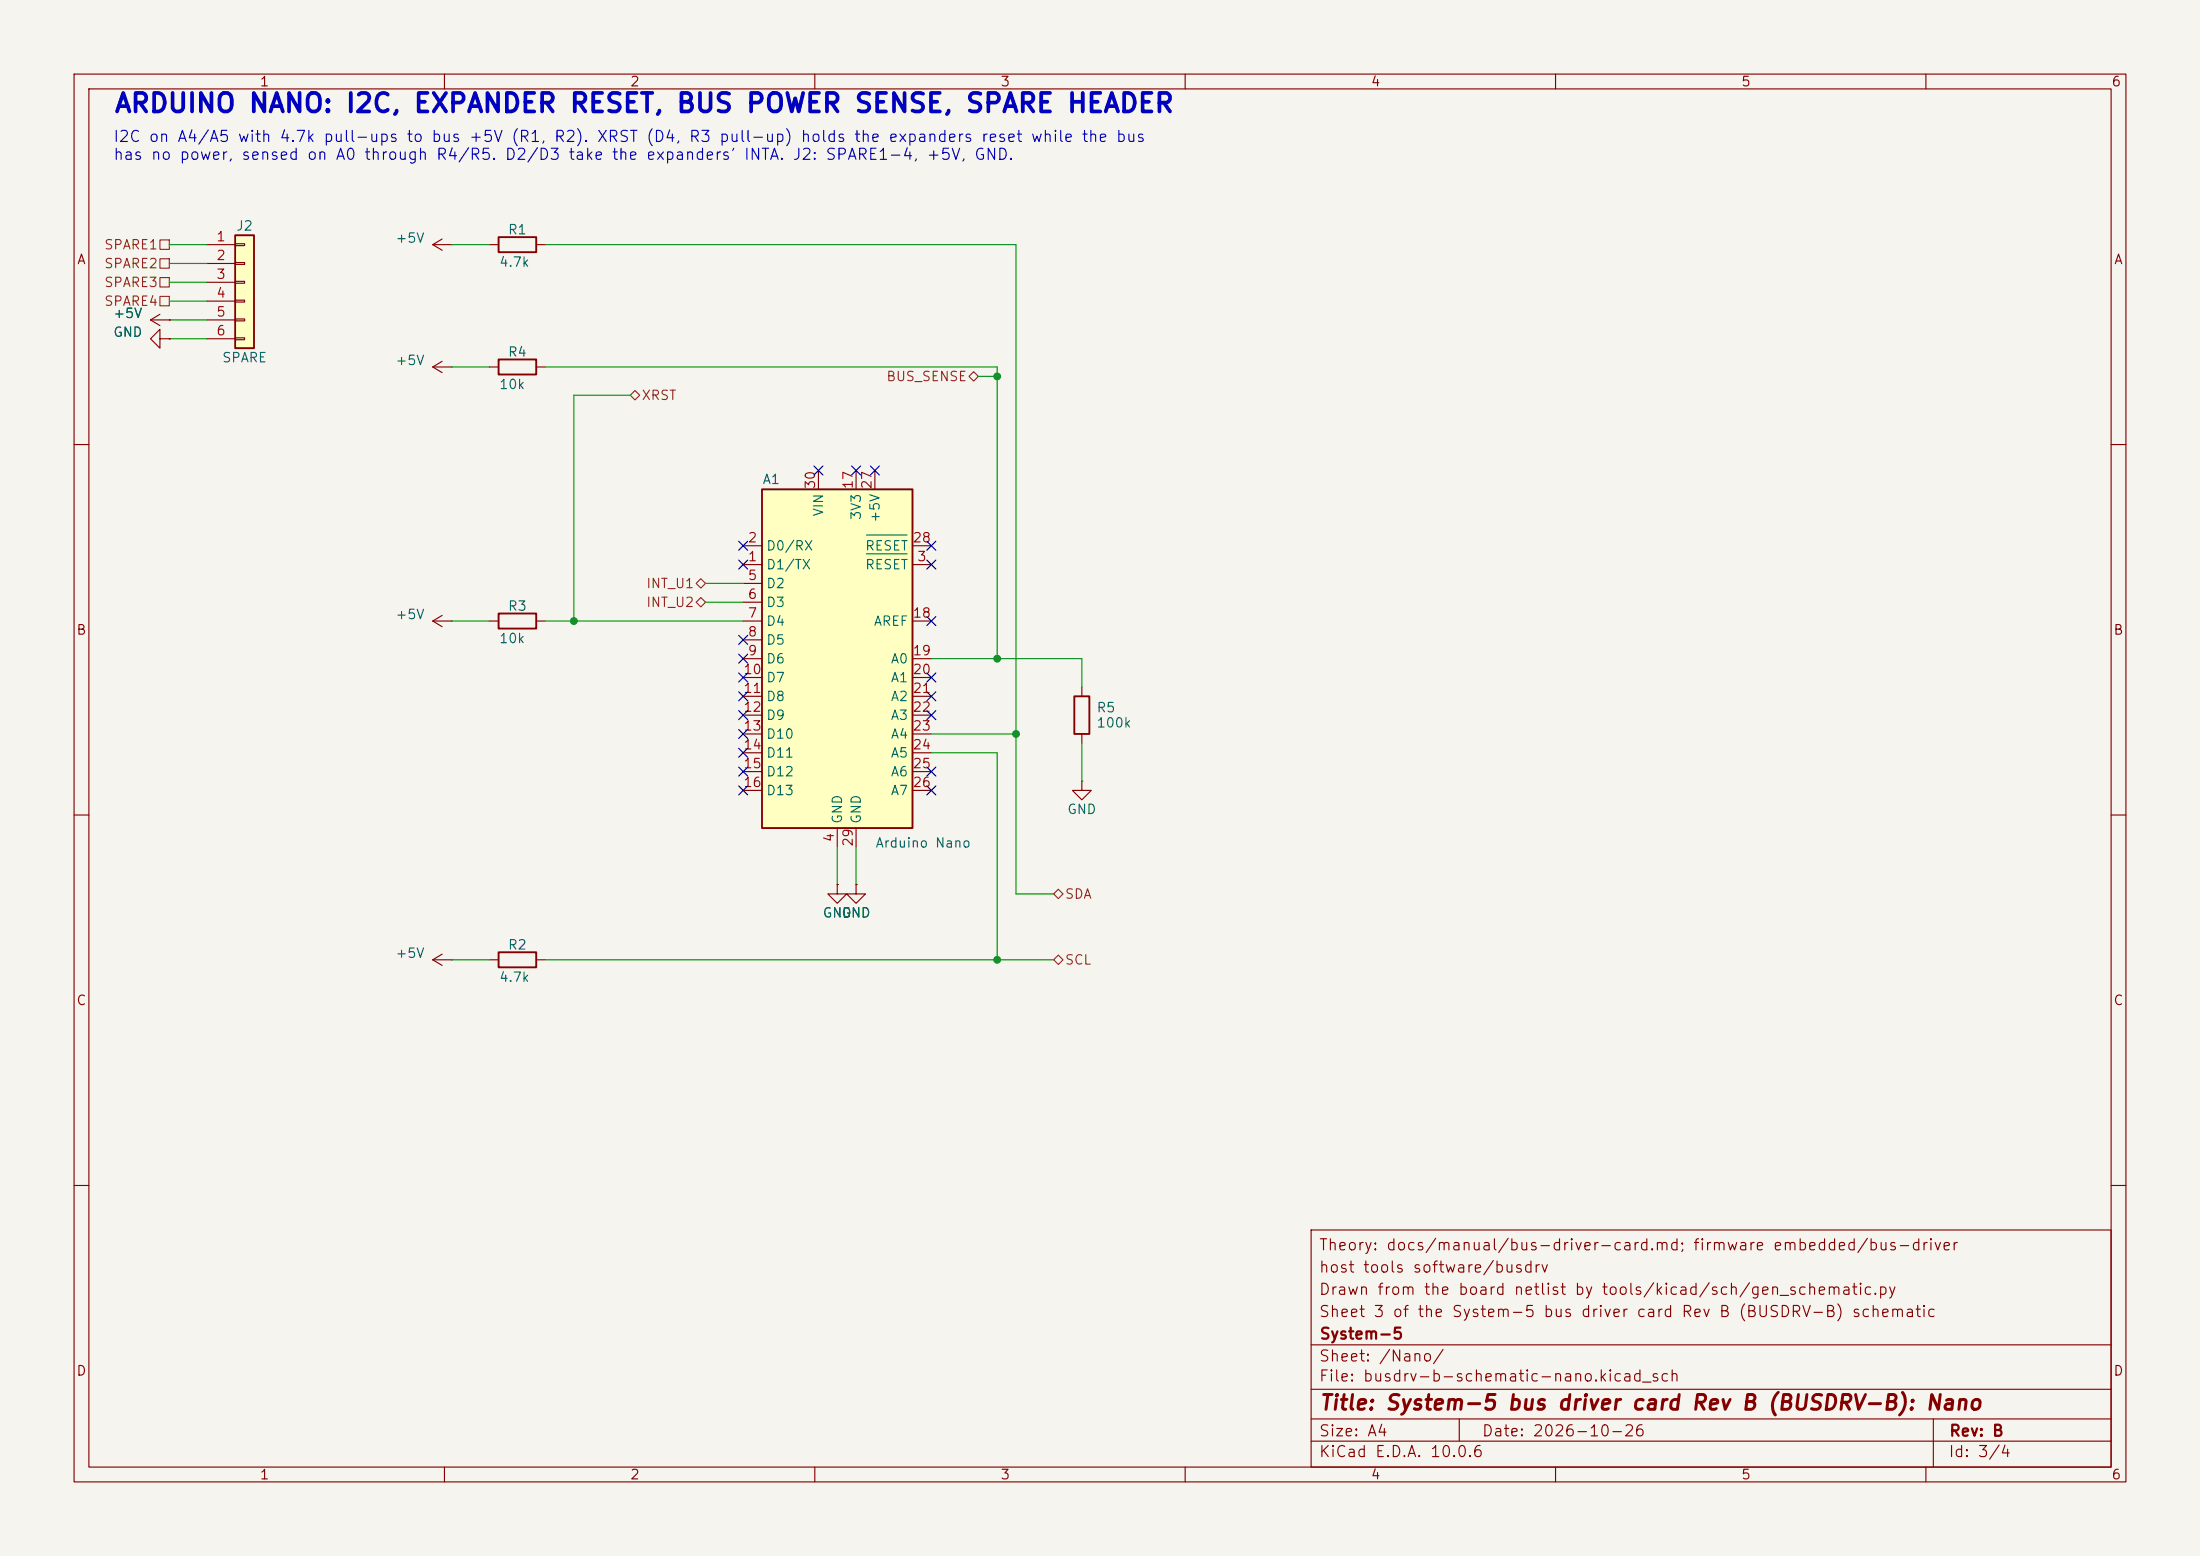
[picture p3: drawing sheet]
<svg xmlns="http://www.w3.org/2000/svg" width="297mm" height="210mm" viewBox="0 0 297 210" stroke-linecap="round" stroke-linejoin="round" font-family="sans-serif">
<path d="M0 0h297v210h-297z" fill="#f5f4ef" stroke="#f5f4ef" stroke-width=".14"/>
<g fill="none" stroke="#840000" stroke-width=".15">
<path d="M10 10h277v190h-277zM12 12h273v186h-273zM60 10v2M110 10v2M160 10v2M210 10v2M260 10v2M66 49.5h1.3M72.4 49.5h1.3M10 60h2M285 60h2M146 92.7v1.3"/>
<path d="M146 99.1v1.2M10 110h2M113 119.4v1.3h1.3l-1.3 1.2-1.2-1.2h1.2M113 119.4h.1M115.6 119.4v1.3h1.2l-1.2 1.2-1.3-1.2h1.3M115.6 119.4h.1M146 105.4v1.3h1.3l-1.3 1.3-1.2-1.3h1.2M146 105.4h.1M285 110h2M58.4 129.5h2.6M58.4 129.5l1.3 .8M59.7 128.8l-1.3 .7"/>
<path d="M61 129.5h.1M66 129.5h1.3M72.4 129.5h1.3M10 160h2M177 166h108v32h-108zM285 160h2M60 198v2M110 198v2M160 198v2M177 194.5h108M177 191.5h108M177 187.5h108"/>
<path d="M177 181.5h108M197 191.5v3M210 198v2M260 198v2M261 191.5v6.5"/>
</g>
<path d="M67.3 48.5h5.1v2h-5.1zM145 94h2.1v5.1h-2.1zM67.3 128.5h5.1v2.1h-5.1z" fill="none" stroke="#840000" stroke-width=".25"/>
<path d="M102.9 66h20.3v45.8h-20.3z" fill="#ffffc2"/>
<path d="M102.9 66h20.3v45.8h-20.3z" fill="none" stroke="#840000" stroke-width=".25"/>
<g fill="none" stroke="#840000" stroke-width=".15">
<path d="M21.6 45.7v-1.2l-1.3 1.2 1.3 1.3v-1.3h1.3M22.9 45.7h.1M100.3 76.2h2.6M100.3 73.7h2.6M100.3 78.7h2.6M110.5 63.5v2.5M115.6 63.5v2.5M118.1 63.5v2.5M123.2 76.2h2.5M123.2 73.7h2.5M100.3 81.3h2.6M100.3 83.8h2.6"/>
<path d="M100.3 86.4h2.6M100.3 88.9h2.6M100.3 91.4h2.6M100.3 94h2.6M100.3 96.5h2.6M100.3 99.1h2.6M123.2 83.8h2.5M123.2 88.9h2.5M123.2 91.4h2.5M123.2 94h2.5M123.2 96.5h2.5M123.2 99.1h2.5"/>
<path d="M100.3 101.6h2.6M100.3 104.1h2.6M100.3 106.7h2.6M113 111.8v2.5M115.6 111.8v2.5M123.2 101.6h2.5M123.2 104.1h2.5M123.2 106.7h2.5"/>
</g>
<path d="M117 74.8h5.5M117 72.2h5.5" fill="none" stroke="#006464" stroke-width=".15"/>
<path d="M31.7 31.8h2.6v15.2h-2.6z" fill="#ffffc2"/>
<path d="M31.7 31.8h2.6v15.2h-2.6zM67.3 32h5.1v2h-5.1zM67.3 82.8h5.1v2h-5.1z" fill="none" stroke="#840000" stroke-width=".25"/>
<g fill="none" stroke="#840000" stroke-width=".15">
<path d="M27.9 33h3.8M27.9 35.6h3.8M27.9 38.1h3.8M31.7 32.9h1.3v.2h-1.3zM31.7 35.4h1.3v.3h-1.3zM31.7 38h1.3v.2h-1.3zM58.4 33h2.6M58.4 33l1.3 .8M59.7 32.3l-1.3 .7M61 33h.1M66 33h1.3M72.4 33h1.3"/>
<path d="M20.3 43.2h2.6M20.3 43.2l1.3 .7M21.6 42.4l-1.3 .8M22.9 43.2h.1M22.9 45.7h.1M27.9 40.6h3.8M27.9 43.2h3.8M27.9 45.7h3.8M31.7 40.5h1.3v.3h-1.3zM31.7 43.1h1.3v.2h-1.3zM31.7 45.6h1.3v.2h-1.3zM58.4 49.5l1.3 .8"/>
<path d="M58.4 49.5h2.6M59.7 48.8l-1.3 .7M61 49.5h.1M58.4 83.8l1.3 .8M58.4 83.8h2.6M59.7 83.1l-1.3 .7M61 83.8h.1M66 83.8h1.3M72.4 83.8h1.3M113 119.4h.1M115.6 119.4h.1"/>
</g>
<path d="M21.6 37.5h1.3v1.2h-1.3zM21.6 34.9h1.3v1.3h-1.3zM21.6 32.4h1.3v1.3h-1.3zM21.6 40h1.3v1.3h-1.3zM85.1 53.3l.6-.6 .7 .6-.7 .7zM130.8 50.8l.6-.6 .7 .6-.7 .6zM94 78.7l.6-.6 .6 .6-.6 .7zM94 81.3l.6-.7 .6 .7-.6 .6zM142.2 120.7l.7-.7 .6 .7-.6 .6zM142.2 129.5l.7-.6 .6 .6-.6 .7z" fill="none" stroke="#725600" stroke-width=".15"/>
<g fill="none" stroke="#009600" stroke-width=".15">
<path d="M22.9 33h5M22.9 35.6h5M22.9 38.1h5M61 33h5M73.7 33h63.5v87.7h5M22.9 43.2h5M22.9 40.6h5M22.9 45.7h5M61 49.5h5M73.7 49.5h60.9v39.4M85.1 53.3h-7.6v30.5M132.1 50.8h2.5"/>
<path d="M95.2 78.7h5.1M61 83.8h5M73.7 83.8h26.6M95.2 81.3h5.1M125.7 88.9h20.3v3.8M125.7 99.1h11.5M113 114.3v5.1M115.6 114.3v5.1M125.7 101.6h8.9v27.9M146 100.3v5.1M61 129.5h5M73.7 129.5h68.5"/>
</g>
<g fill="none" stroke="#000084" stroke-width=".15">
<path d="M99.7 73.1l1.2 1.2M99.7 75.6l1.2 1.2M100.9 73.1l-1.2 1.2M100.9 75.6l-1.2 1.2M109.9 62.9l1.2 1.2M111.1 62.9l-1.2 1.2M115 62.9l1.2 1.2M116.2 62.9l-1.2 1.2M117.5 62.9l1.2 1.2M118.7 62.9l-1.2 1.2M125.1 75.6l1.2 1.2M125.1 73.1l1.2 1.2"/>
<path d="M126.3 75.6l-1.2 1.2M126.3 73.1l-1.2 1.2M99.7 95.9l1.2 1.2M99.7 98.5l1.2 1.2M99.7 93.4l1.2 1.2M99.7 90.8l1.2 1.2M99.7 88.3l1.2 1.2M99.7 85.8l1.2 1.2M100.9 95.9l-1.2 1.2M100.9 98.5l-1.2 1.2M100.9 93.4l-1.2 1.2M100.9 90.8l-1.2 1.2"/>
<path d="M100.9 88.3l-1.2 1.2M100.9 85.8l-1.2 1.2M125.1 83.2l1.2 1.2M125.1 90.8l1.2 1.2M125.1 93.4l1.2 1.2M125.1 95.9l1.2 1.2M126.3 83.2l-1.2 1.2M126.3 90.8l-1.2 1.2M126.3 93.4l-1.2 1.2M126.3 95.9l-1.2 1.2M99.7 101l1.2 1.2M99.7 103.5l1.2 1.2"/>
<path d="M99.7 106.1l1.2 1.2M100.9 101l-1.2 1.2M100.9 103.5l-1.2 1.2M100.9 106.1l-1.2 1.2M125.1 103.5l1.2 1.2M125.1 106.1l1.2 1.2M126.3 103.5l-1.2 1.2M126.3 106.1l-1.2 1.2"/>
</g>
<g fill="#009600" stroke="#009600" stroke-width=".14">
<circle cx="137.2" cy="99.1" r=".46"/>
<circle cx="134.6" cy="129.5" r=".46"/>
<circle cx="77.5" cy="83.8" r=".46"/>
<circle cx="134.6" cy="88.9" r=".46"/>
<circle cx="134.6" cy="50.8" r=".46"/>
</g>
<text font-size="2.5" fill="#0000c2" x="15.3" y="15.8">ARDUINO NANO: I2C, EXPANDER RESET, BUS POWER SENSE, SPARE HEADER</text>
<text font-size="2" fill="#840000" x="178" y="190.8">Title: System-5 bus driver card Rev B (BUSDRV-B): Nano</text>
<g font-size="1.5" fill="#0000c2">
<text x="15.2" y="19.5">I2C on A4/A5 with 4.7k pull-ups to bus +5V (R1, R2). XRST (D4, R3 pull-up) holds the expanders reset while the bus</text>
<text x="15.2" y="22">has no power, sensed on A0 through R4/R5. D2/D3 take the expanders' INTA. J2: SPARE1-4, +5V, GND.</text>
</g>
<g font-size="1.5" fill="#840000">
<text x="178" y="172.1">host tools software/busdrv</text>
<text x="178" y="169.1">Theory: docs/manual/bus-driver-card.md; firmware embedded/bus-driver</text>
<text x="178" y="178.1">Sheet 3 of the System-5 bus driver card Rev B (BUSDRV-B) schematic</text>
<text x="178" y="175.1">Drawn from the board netlist by tools/kicad/sch/gen_schematic.py</text>
<text x="178" y="184.1">Sheet: /Nano/</text>
<text x="178" y="181.1">System-5</text>
<text x="178" y="186.8">File: busdrv-b-schematic-nano.kicad_sch</text>
<text x="178" y="197">KiCad E.D.A. 10.0.6</text>
<text x="178" y="194.2">Size: A4</text>
<text x="200" y="194.2">Date: 2026-10-26</text>
<text x="263" y="197">Id: 3/4</text>
<text x="263" y="194.2">Rev: B</text>
</g>
<g font-size="1.3" fill="#840000">
<text x="35" y="12">1</text>
<text x="85" y="12">2</text>
<text x="135" y="12">3</text>
<text x="185" y="12">4</text>
<text x="235" y="12">5</text>
<text x="285" y="12">6</text>
<text x="10.3" y="36">A</text>
<text x="285.3" y="36">A</text>
<text x="10.2" y="86">B</text>
<text x="285.2" y="86">B</text>
<text x="10.2" y="136">C</text>
<text x="285.2" y="136">C</text>
<text x="10.2" y="186">D</text>
<text x="285.2" y="186">D</text>
<text x="35" y="200">1</text>
<text x="85" y="200">2</text>
<text x="135" y="200">3</text>
<text x="185" y="200">4</text>
<text x="235" y="200">5</text>
<text x="285" y="200">6</text>
</g>
<g font-size="1.3" fill="#725600">
<text x="14" y="34">SPARE1</text>
<text x="14" y="41.6">SPARE4</text>
<text x="14" y="39.1">SPARE3</text>
<text x="14" y="36.5">SPARE2</text>
<text x="119.6" y="51.8">BUS_SENSE</text>
<text x="86.5" y="54.3">XRST</text>
<text x="87.2" y="82.2">INT_U2</text>
<text x="87.2" y="79.7">INT_U1</text>
<text x="143.7" y="121.6">SDA</text>
<text x="143.7" y="130.5">SCL</text>
</g>
<g font-size="1.3" fill="#a90000">
<text x="29.1" y="32.9">1</text>
<text x="29.1" y="35.4">2</text>
<text x="29.1" y="38">3</text>
<text x="29.1" y="40.5">4</text>
<text x="29.1" y="43">5</text>
<text x="29.1" y="45.6">6</text>
<text x="110.4" y="66.1" transform="rotate(-90 110.4 66.1)">30</text>
<text x="115.4" y="66.1" transform="rotate(-90 115.4 66.1)">17</text>
<text x="118" y="66.1" transform="rotate(-90 118 66.1)">27</text>
<text x="100.9" y="76.1">1</text>
<text x="100.9" y="73.5">2</text>
<text x="123.1" y="73.5">28</text>
<text x="123.7" y="76.1">3</text>
<text x="100.9" y="78.6">5</text>
<text x="100.9" y="81.1">6</text>
<text x="100.9" y="83.7">7</text>
<text x="123.1" y="83.7">18</text>
<text x="100.9" y="86.2">8</text>
<text x="100.9" y="88.8">9</text>
<text x="123.1" y="88.8">19</text>
<text x="100.3" y="91.3">10</text>
<text x="100.3" y="93.8">11</text>
<text x="123.1" y="91.3">20</text>
<text x="123.1" y="93.8">21</text>
<text x="100.3" y="96.4">12</text>
<text x="100.3" y="98.9">13</text>
<text x="100.3" y="101.5">14</text>
<text x="123.1" y="96.4">22</text>
<text x="123.1" y="98.9">23</text>
<text x="123.1" y="101.5">24</text>
<text x="100.3" y="104">15</text>
<text x="100.3" y="106.5">16</text>
<text x="123.1" y="104">25</text>
<text x="123.1" y="106.5">26</text>
<text x="112.9" y="113.8" transform="rotate(-90 112.9 113.8)">4</text>
<text x="115.4" y="114.4" transform="rotate(-90 115.4 114.4)">29</text>
</g>
<g font-size="1.3" fill="#006464">
<text x="31.8" y="31.4">J2</text>
<text x="53.3" y="33.1">+5V</text>
<text x="68.5" y="32">R1</text>
<text x="67.3" y="36.3">4.7k</text>
<text x="15.2" y="45.8">GND</text>
<text x="15.2" y="43.2">+5V</text>
<text x="29.9" y="49.2">SPARE</text>
<text x="53.3" y="49.6">+5V</text>
<text x="67.3" y="52.8">10k</text>
<text x="68.5" y="48.5">R4</text>
<text x="102.9" y="65.6">A1</text>
<text x="111.5" y="69.8" transform="rotate(-90 111.5 69.8)">VIN</text>
<text x="116.5" y="70.3" transform="rotate(-90 116.5 70.3)">3V3</text>
<text x="119.1" y="70.6" transform="rotate(-90 119.1 70.6)">+5V</text>
<text x="103.4" y="77.2">D1/TX</text>
<text x="103.4" y="74.6">D0/RX</text>
<text x="116.7" y="77.2">RESET</text>
<text x="116.7" y="74.6">RESET</text>
<text x="53.3" y="83.9">+5V</text>
<text x="68.5" y="82.8">R3</text>
<text x="103.4" y="79.7">D2</text>
<text x="103.4" y="82.2">D3</text>
<text x="67.3" y="87.1">10k</text>
<text x="103.4" y="84.8">D4</text>
<text x="103.4" y="87.3">D5</text>
<text x="103.4" y="89.9">D6</text>
<text x="117.9" y="84.8">AREF</text>
<text x="120.2" y="89.9">A0</text>
<text x="103.4" y="92.4">D7</text>
<text x="103.4" y="94.9">D8</text>
<text x="120.2" y="92.4">A1</text>
<text x="120.2" y="94.9">A2</text>
<text x="103.4" y="97.5">D9</text>
<text x="103.4" y="100">D10</text>
<text x="120.2" y="97.5">A3</text>
<text x="120.2" y="100">A4</text>
<text x="148" y="96.5">R5</text>
<text x="148" y="98.5">100k</text>
<text x="103.4" y="102.6">D11</text>
<text x="103.4" y="105.1">D12</text>
<text x="103.4" y="107.6">D13</text>
<text x="120.2" y="102.6">A5</text>
<text x="120.2" y="105.1">A6</text>
<text x="120.2" y="107.6">A7</text>
<text x="114" y="111.3" transform="rotate(-90 114 111.3)">GND</text>
<text x="116.5" y="111.3" transform="rotate(-90 116.5 111.3)">GND</text>
<text x="144" y="110.2">GND</text>
<text x="118.1" y="114.7">Arduino Nano</text>
<text x="111" y="124.2">GND</text>
<text x="113.5" y="124.2">GND</text>
<text x="53.3" y="129.6">+5V</text>
<text x="68.5" y="128.5">R2</text>
<text x="67.3" y="132.8">4.7k</text>
</g>
</svg>
